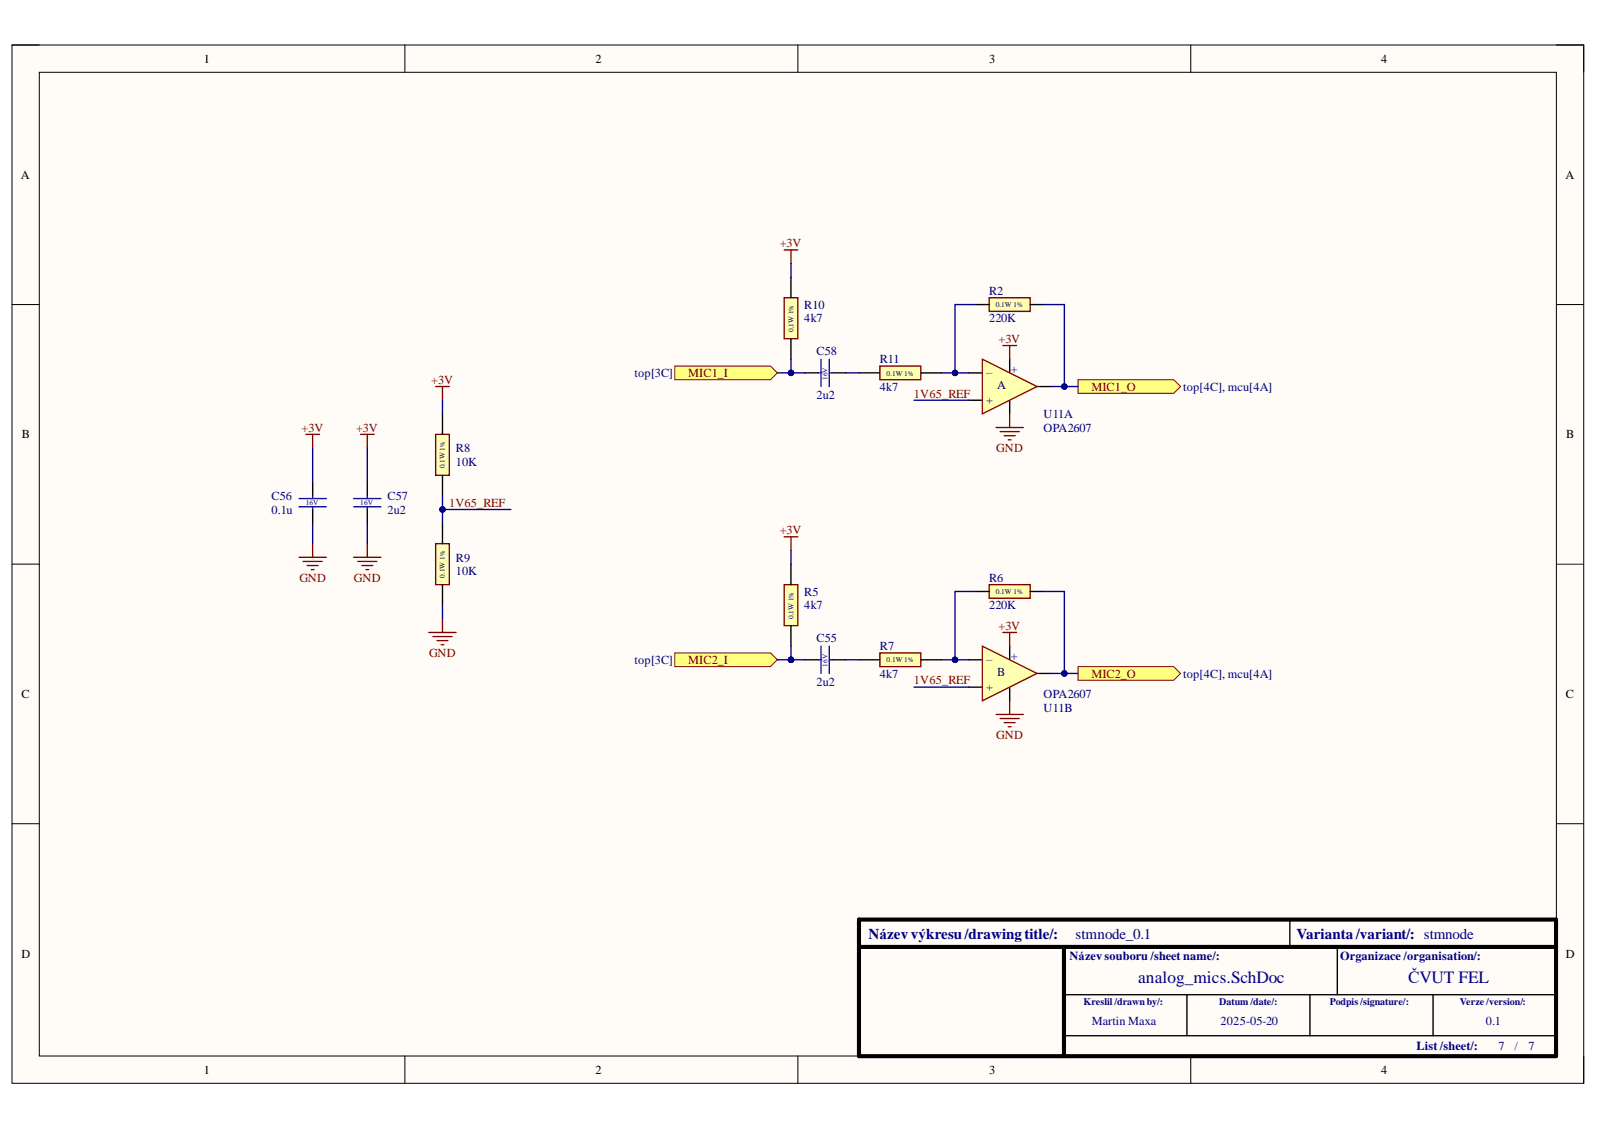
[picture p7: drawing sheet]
<svg xmlns="http://www.w3.org/2000/svg" width="297mm" height="210mm" viewBox="0 0 297 210" stroke-linecap="round" stroke-linejoin="round" font-family="sans-serif">
<path d="M2.2 8.4h292.4v193h-292.4z" fill-rule="evenodd" fill="#fffcf8"/>
<path d="M2.2 8.4h292.4v193h-292.4z" fill="none" stroke="#000" stroke-width=".19"/>
<path d="M7.3 13.4h282.2v182.9h-282.2z" fill-rule="evenodd" fill="#fffcf8"/>
<g fill="none" stroke="#000" stroke-width=".19">
<path d="M2.2 8.4h5.1M7.3 13.4h282.2v182.9h-282.2zM75.3 8.4v5M148.4 8.4v5M221.5 8.4v5M289.5 8.4h5.1v5M2.2 56.6h5.1M289.5 56.6h5.1M2.2 104.9h5.1M289.5 104.9h5.1M2.2 153.1h5.1M289.5 153.1h5.1"/>
<path d="M75.3 196.3v5.1M148.4 196.3v5.1M221.5 196.3v5.1M294.6 196.3v5.1"/>
</g>
<path d="M159.8 171h129.6v25.4h-129.6zM159.8 176.1h129.6M197.9 176.1v20.3" fill="none" stroke="#000" stroke-width=".76"/>
<path d="M180.2 69.3h2.5M180.2 74.4h2.5M187.8 66.8v2.5M187.8 74.4v2.5M192.9 71.9h2.5M239.9 170.9v5.1M248.7 176.1v8.8M197.9 192.6h91.5M197.9 184.9h91.5M220.8 184.9v7.7M243.7 184.9v7.7M266.5 184.9v7.7" fill="none" stroke="#000" stroke-width=".25"/>
<path d="M182.7 66.8l10.2 5.1-10.2 5z" fill="#ffffb0"/>
<path d="M182.7 66.8l10.2 5.1-10.2 5z" fill="none" stroke="#980000" stroke-width=".25"/>
<path d="M180.2 122.7h2.5M180.2 127.8h2.5M187.8 120.1v2.6M187.8 127.8v2.5M192.9 125.2h2.5" fill="none" stroke="#000" stroke-width=".25"/>
<path d="M182.7 120.1l10.2 5.1-10.2 5.1z" fill="#ffffb0"/>
<path d="M182.7 120.1l10.2 5.1-10.2 5.1z" fill="none" stroke="#980000" stroke-width=".25"/>
<path d="M125.5 68.1h17.8l1.3 1.2-1.3 1.3h-17.8z" fill-rule="evenodd" fill="#ffff80"/>
<path d="M125.5 68.1h17.8l1.3 1.2-1.3 1.3h-17.8z" fill="none" stroke="#800000" stroke-width=".19"/>
<path d="M145.9 108.7h2.5v7.6h-2.5z" fill-rule="evenodd" fill="#ffffb0"/>
<path d="M145.9 108.7h2.5v7.6h-2.5z" fill="none" stroke="#800000" stroke-width=".25"/>
<path d="M147.1 104.9v3.8M147.1 116.3v3.8M149.7 122.7h2.5M154.8 122.7h2.5" fill="none" stroke="#000" stroke-width=".25"/>
<path d="M152.2 122.7h.5M152.7 120.1v5.1M154.2 120.1v5.1M154.2 122.7h.6" fill="none" stroke="#00f" stroke-width=".25"/>
<path d="M163.6 121.4h7.7v2.5h-7.7z" fill-rule="evenodd" fill="#ffffb0"/>
<path d="M163.6 121.4h7.7v2.5h-7.7z" fill="none" stroke="#800000" stroke-width=".25"/>
<path d="M159.8 122.7h3.8M171.3 122.7h3.8" fill="none" stroke="#000" stroke-width=".25"/>
<path d="M184 108.7h7.6v2.5h-7.6z" fill-rule="evenodd" fill="#ffffb0"/>
<path d="M184 108.7h7.6v2.5h-7.6z" fill="none" stroke="#800000" stroke-width=".25"/>
<path d="M181.4 110h2.6M191.6 110h2.6" fill="none" stroke="#000" stroke-width=".25"/>
<path d="M81 101.1h2.6v7.6h-2.6z" fill-rule="evenodd" fill="#ffffb0"/>
<path d="M81 101.1h2.6v7.6h-2.6z" fill="none" stroke="#800000" stroke-width=".25"/>
<path d="M82.3 97.3v3.8M82.3 108.7v3.8" fill="none" stroke="#000" stroke-width=".25"/>
<path d="M81 80.8h2.6v7.6h-2.6z" fill-rule="evenodd" fill="#ffffb0"/>
<g fill="none" stroke="#800000" stroke-width=".25">
<path d="M81 71.9h2.6M82.3 71.9v2.5M56.9 80.8h2.5M58.2 80.8v2.5M67 80.8h2.6M68.3 80.8v2.5M81 80.8h2.6v7.6h-2.6zM145.9 99.8h2.5M147.1 99.8v2.5M55.6 103.6h5.1M56.4 104.4h3.5M57.1 105.1h2.1"/>
<path d="M57.9 105.9h.5M58.2 101.1v2.5M65.8 103.6h5.1M66.5 104.4h3.6M67.3 105.1h2M68.1 105.9h.5M68.3 101.1v2.5M79.8 117.6h5M80.5 118.3h3.6M81.3 119.1h2M82 119.9h.6M82.3 115v2.6"/>
<path d="M186.5 117.6h2.6M187.8 117.6v2.5M185.3 132.8h5M186 133.6h3.6M186.8 134.4h2M187.5 135.1h.5M187.8 130.3v2.5"/>
</g>
<path d="M82.3 76.9v3.9M58.2 89.6v2.6M58.2 94.7v2.6M68.3 89.6v2.6M68.3 94.7v2.6M82.3 88.4v3.8" fill="none" stroke="#000" stroke-width=".25"/>
<path d="M55.6 92.7h5.1M55.6 94.2h5.1M58.2 92.2v.5M58.2 94.2v.5M65.8 92.7h5.1M65.8 94.2h5.1M68.3 92.2v.5M68.3 94.2v.5" fill="none" stroke="#00f" stroke-width=".25"/>
<path d="M145.9 55.4h2.5v7.6h-2.5z" fill-rule="evenodd" fill="#ffffb0"/>
<path d="M145.9 55.4h2.5v7.6h-2.5z" fill="none" stroke="#800000" stroke-width=".25"/>
<path d="M147.1 51.5v3.9M147.1 63v3.8M149.7 69.3h2.5M154.8 69.3h2.5" fill="none" stroke="#000" stroke-width=".25"/>
<path d="M152.2 69.3h.5M152.7 66.8v5.1M154.2 66.8v5.1M154.2 69.3h.6" fill="none" stroke="#00f" stroke-width=".25"/>
<path d="M163.6 68.1h7.7v2.5h-7.7z" fill-rule="evenodd" fill="#ffffb0"/>
<path d="M163.6 68.1h7.7v2.5h-7.7z" fill="none" stroke="#800000" stroke-width=".25"/>
<path d="M159.8 69.3h3.8M171.3 69.3h3.8" fill="none" stroke="#000" stroke-width=".25"/>
<path d="M184 55.4h7.6v2.5h-7.6z" fill-rule="evenodd" fill="#ffffb0"/>
<path d="M145.9 46.5h2.5M147.1 46.5v2.5M184 55.4h7.6v2.5h-7.6zM185.3 79.5h5M186.5 64.2h2.6M187.8 64.2v2.6M187.8 76.9v2.6M186 80.2h3.6M186.8 81h2M187.5 81.8h.5" fill="none" stroke="#800000" stroke-width=".25"/>
<path d="M181.4 56.6h2.6M191.6 56.6h2.6" fill="none" stroke="#000" stroke-width=".25"/>
<path d="M125.5 121.4h17.8l1.3 1.3-1.3 1.2h-17.8z" fill-rule="evenodd" fill="#ffff80"/>
<path d="M125.5 121.4h17.8l1.3 1.3-1.3 1.2h-17.8z" fill="none" stroke="#800000" stroke-width=".19"/>
<path d="M157.3 122.7h2.5M175.1 122.7h5.1" fill="none" stroke="#000080" stroke-width=".25"/>
<circle cx="177.6" cy="122.7" r=".51" fill="#000080"/>
<circle cx="177.6" cy="122.7" r=".51" fill="none" stroke="#000080" stroke-width=".19"/>
<path d="M181.4 110h-3.8v12.7" fill="none" stroke="#000080" stroke-width=".25"/>
<circle cx="177.6" cy="122.7" r=".51" fill="#000080"/>
<circle cx="177.6" cy="122.7" r=".51" fill="none" stroke="#000080" stroke-width=".19"/>
<path d="M82.3 92.2v5.1" fill="none" stroke="#000080" stroke-width=".25"/>
<circle cx="82.3" cy="94.7" r=".51" fill="#000080"/>
<circle cx="82.3" cy="94.7" r=".51" fill="none" stroke="#000080" stroke-width=".19"/>
<path d="M82.3 74.4v2.5M58.2 83.3v6.3M58.2 97.3v3.8M68.3 83.3v6.3M68.3 97.3v3.8M82.3 94.7h12.7M82.3 112.5v2.5" fill="none" stroke="#000080" stroke-width=".25"/>
<circle cx="82.3" cy="94.7" r=".51" fill="#000080"/>
<circle cx="82.3" cy="94.7" r=".51" fill="none" stroke="#000080" stroke-width=".19"/>
<path d="M194.2 110h3.8v15.2h-2.6M170 127.8h10.2" fill="none" stroke="#000080" stroke-width=".25"/>
<circle cx="198" cy="125.2" r=".51" fill="#000080"/>
<circle cx="198" cy="125.2" r=".51" fill="none" stroke="#000080" stroke-width=".19"/>
<path d="M147.1 120.1v2.6" fill="none" stroke="#000080" stroke-width=".25"/>
<circle cx="147.1" cy="122.7" r=".51" fill="#000080"/>
<circle cx="147.1" cy="122.7" r=".51" fill="none" stroke="#000080" stroke-width=".19"/>
<path d="M157.3 69.3h2.5M175.1 69.3h5.1M147.1 102.3v2.6" fill="none" stroke="#000080" stroke-width=".25"/>
<circle cx="177.6" cy="69.3" r=".51" fill="#000080"/>
<circle cx="177.6" cy="69.3" r=".51" fill="none" stroke="#000080" stroke-width=".19"/>
<path d="M181.4 56.6h-3.8v12.7" fill="none" stroke="#000080" stroke-width=".25"/>
<circle cx="177.6" cy="69.3" r=".51" fill="#000080"/>
<circle cx="177.6" cy="69.3" r=".51" fill="none" stroke="#000080" stroke-width=".19"/>
<path d="M194.2 56.6h3.8v15.3h-2.6M170 74.4h10.2" fill="none" stroke="#000080" stroke-width=".25"/>
<circle cx="198" cy="71.9" r=".51" fill="#000080"/>
<circle cx="198" cy="71.9" r=".51" fill="none" stroke="#000080" stroke-width=".19"/>
<path d="M147.1 66.8v2.5" fill="none" stroke="#000080" stroke-width=".25"/>
<circle cx="147.1" cy="69.3" r=".51" fill="#000080"/>
<circle cx="147.1" cy="69.3" r=".51" fill="none" stroke="#000080" stroke-width=".19"/>
<path d="M147.1 49v2.5M144.6 69.3h5.1" fill="none" stroke="#000080" stroke-width=".25"/>
<circle cx="147.1" cy="69.3" r=".51" fill="#000080"/>
<circle cx="147.1" cy="69.3" r=".51" fill="none" stroke="#000080" stroke-width=".19"/>
<path d="M147.1 122.7h2.6" fill="none" stroke="#000080" stroke-width=".25"/>
<circle cx="147.1" cy="122.7" r=".51" fill="#000080"/>
<circle cx="147.1" cy="122.7" r=".51" fill="none" stroke="#000080" stroke-width=".19"/>
<path d="M144.6 122.7h2.5" fill="none" stroke="#000080" stroke-width=".25"/>
<circle cx="147.1" cy="122.7" r=".51" fill="#000080"/>
<circle cx="147.1" cy="122.7" r=".51" fill="none" stroke="#000080" stroke-width=".19"/>
<path d="M200.5 70.6h17.8l1.3 1.3-1.3 1.2h-17.8z" fill-rule="evenodd" fill="#ffff80"/>
<path d="M200.5 70.6h17.8l1.3 1.3-1.3 1.2h-17.8z" fill="none" stroke="#800000" stroke-width=".19"/>
<path d="M198 71.9h2.5" fill="none" stroke="#000080" stroke-width=".25"/>
<circle cx="198" cy="71.9" r=".51" fill="#000080"/>
<circle cx="198" cy="71.9" r=".51" fill="none" stroke="#000080" stroke-width=".19"/>
<path d="M200.5 123.9h17.8l1.3 1.3-1.3 1.3h-17.8z" fill-rule="evenodd" fill="#ffff80"/>
<path d="M200.5 123.9h17.8l1.3 1.3-1.3 1.3h-17.8z" fill="none" stroke="#800000" stroke-width=".19"/>
<path d="M198 125.2h2.5" fill="none" stroke="#000080" stroke-width=".25"/>
<circle cx="198" cy="125.2" r=".51" fill="#000080"/>
<circle cx="198" cy="125.2" r=".51" fill="none" stroke="#000080" stroke-width=".19"/>
<g font-size="3.2" fill="#000080">
<text x="211.7" y="182.8">analog_mics.SchDoc</text>
<text x="261.9" y="182.8">ČVUT FEL</text>
</g>
<g font-size="2.8" fill="#000080">
<text x="161.5" y="174.5">Názevvýkresu/drawingtitle/:</text>
<text x="200" y="174.5">stmnode_0.1</text>
<text x="241.2" y="174.5">Varianta/variant/: stmnode</text>
</g>
<g font-size="2.3">
<text x="37.9" y="11.7">1</text>
<text x="110.8" y="11.7">2</text>
<text x="184" y="11.7">3</text>
<text x="256.9" y="11.7">4</text>
<text x="3.9" y="33.3">A</text>
<text x="291.2" y="33.3">A</text>
<text x="4.1" y="81.5">B</text>
<text x="291.3" y="81.5">B</text>
<text x="4" y="129.8">C</text>
<text x="291.2" y="129.8">C</text>
<text x="4" y="178.1">D</text>
<text x="291.2" y="178.1">D</text>
<text x="37.9" y="199.6">1</text>
<text x="110.8" y="199.6">2</text>
<text x="184" y="199.6">3</text>
<text x="256.9" y="199.6">4</text>
</g>
<g font-size="2.3" fill="#800000">
<text x="145" y="46">+3V</text>
<text x="185.7" y="63.8">+3V</text>
<text x="80.2" y="71.4">+3V</text>
<text x="128" y="70.1">MIC1_I</text>
<text x="170" y="73.9">1V65_REF</text>
<text x="203" y="72.6">MIC1_O</text>
<text x="56.1" y="80.2">+3V</text>
<text x="66.3" y="80.2">+3V</text>
<text x="185.3" y="84.1">GND</text>
<text x="83.5" y="94.3">1V65_REF</text>
<text x="145" y="99.4">+3V</text>
<text x="55.7" y="108.2">GND</text>
<text x="65.8" y="108.2">GND</text>
<text x="185.7" y="117.1">+3V</text>
<text x="79.8" y="122.2">GND</text>
<text x="128" y="123.5">MIC2_I</text>
<text x="203" y="126">MIC2_O</text>
<text x="170" y="127.3">1V65_REF</text>
<text x="185.3" y="137.4">GND</text>
</g>
<g font-size="2.3" fill="#000080">
<text x="149.6" y="57.4">R10</text>
<text x="149.6" y="60">4k7</text>
<text x="184" y="54.9">R2</text>
<text x="184" y="60">220K</text>
<text x="118" y="70.1">top[3C]</text>
<text x="151.9" y="66">C58</text>
<text x="163.6" y="67.6">R11</text>
<text x="183.4" y="69.8">–</text>
<text x="188" y="69.3">+</text>
<text x="151.9" y="74.2">2u2</text>
<text x="163.6" y="72.6">4k7</text>
<text x="183.4" y="75.2">+</text>
<text x="185.5" y="72.4">A</text>
<text x="194.1" y="77.7">U11A</text>
<text x="220.1" y="72.6">top[4C], mcu[4A]</text>
<text x="194.1" y="80.2">OPA2607</text>
<text x="84.8" y="84.1">R8</text>
<text x="84.8" y="86.6">10K</text>
<text x="50.5" y="93">C56</text>
<text x="50.5" y="95.5">0.1u</text>
<text x="72.1" y="93">C57</text>
<text x="72.1" y="95.5">2u2</text>
<text x="84.8" y="104.4">R9</text>
<text x="84.8" y="107">10K</text>
<text x="149.6" y="110.8">R5</text>
<text x="149.6" y="113.3">4k7</text>
<text x="184" y="108.2">R6</text>
<text x="184" y="113.3">220K</text>
<text x="151.9" y="119.4">C55</text>
<text x="118" y="123.5">top[3C]</text>
<text x="163.6" y="120.9">R7</text>
<text x="163.6" y="126">4k7</text>
<text x="183.4" y="123.2">–</text>
<text x="185.5" y="125.7">B</text>
<text x="188" y="122.7">+</text>
<text x="220.1" y="126">top[4C], mcu[4A]</text>
<text x="151.9" y="127.5">2u2</text>
<text x="183.4" y="128.5">+</text>
<text x="194.1" y="129.8">OPA2607</text>
<text x="194.1" y="132.3">U11B</text>
<text x="198.9" y="178.5">Název souboru /sheet name/:</text>
<text x="249.3" y="178.5">Organizace /organisation/:</text>
<text x="203.1" y="190.5">Martin Maxa</text>
<text x="227" y="190.5">2025-05-20</text>
<text x="276.4" y="190.5">0.1</text>
<text x="263.5" y="195.2">List /sheet/:</text>
<text x="278.7" y="195.2">7</text>
<text x="281.7" y="195.2">/</text>
<text x="284.3" y="195.2">7</text>
</g>
<g font-size="1.9" fill="#000080">
<text x="201.6" y="186.9">Kreslil /drawn by/:</text>
<text x="226.8" y="186.9">Datum /date/:</text>
<text x="247.3" y="186.9">Podpis /signature/:</text>
<text x="271.5" y="186.9">Verze /version/:</text>
</g>
<g font-size="1.4" fill="#000080">
<text x="185.2" y="57.1">0.1W 1%</text>
<text x="147.6" y="61.7" transform="rotate(-90 147.6 61.7)">0.1W 1%</text>
<text x="153.9" y="70.6" transform="rotate(-90 153.9 70.6)">16V</text>
<text x="164.9" y="69.8">0.1W 1%</text>
<text x="82.8" y="87.1" transform="rotate(-90 82.8 87.1)">0.1W 1%</text>
<text x="56.9" y="93.9">16V</text>
<text x="67" y="93.9">16V</text>
<text x="82.8" y="107.4" transform="rotate(-90 82.8 107.4)">0.1W 1%</text>
<text x="185.2" y="110.4">0.1W 1%</text>
<text x="147.6" y="115.1" transform="rotate(-90 147.6 115.1)">0.1W 1%</text>
<text x="153.9" y="124" transform="rotate(-90 153.9 124)">16V</text>
<text x="164.9" y="123.1">0.1W 1%</text>
</g>
</svg>
